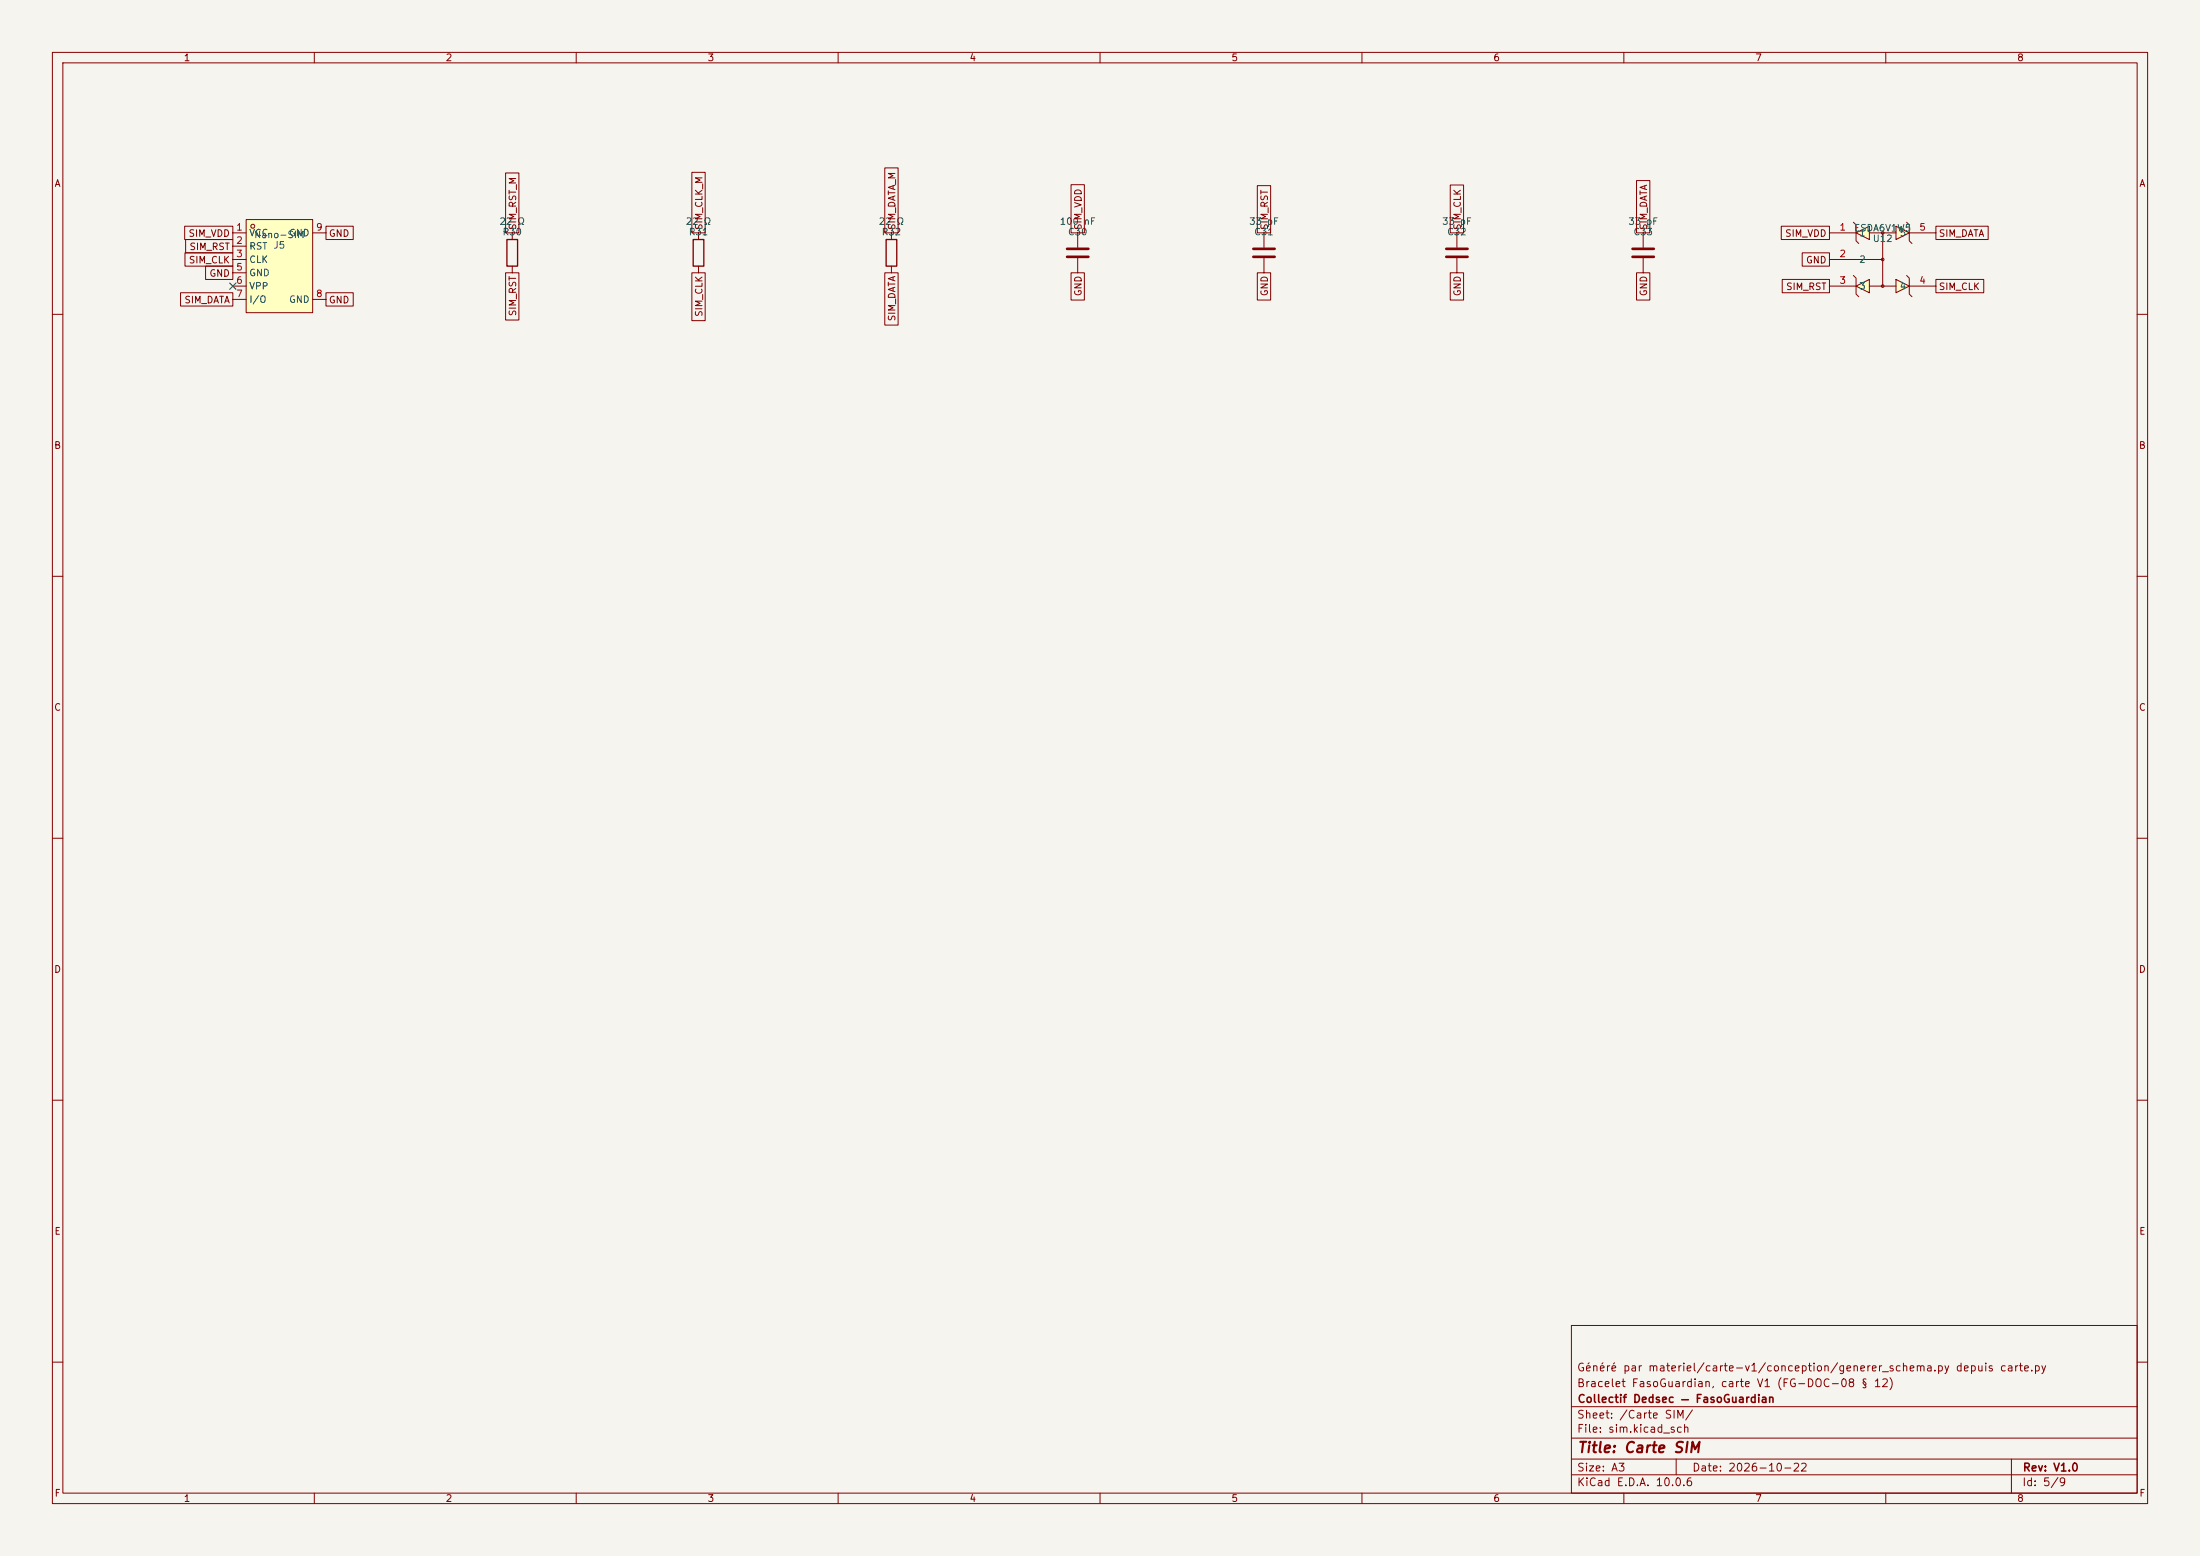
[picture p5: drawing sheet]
<svg xmlns="http://www.w3.org/2000/svg" width="420mm" height="297mm" viewBox="0 0 420 297" stroke-linecap="round" stroke-linejoin="round" font-family="sans-serif">
<path d="M0 0h420v297h-420z" fill="#f5f4ef" stroke="#f5f4ef" stroke-width=".19"/>
<g fill="none" stroke="#840000" stroke-width=".19">
<path d="M10 10h400v277h-400zM12 12h396v273h-396zM60 10v2M110 10v2M160 10v2M210 10v2M260 10v2M310 10v2M360 10v2M313.7 44.5v2.7M313.7 49.3v2.8M10 60h2"/>
<path d="M408 60h2M10 110h2M408 110h2M10 160h2M408 160h2M10 210h2M408 210h2M300 253h108v32h-108zM10 260h2M300 278.5h108M300 274.5h108M300 268.5h108"/>
<path d="M320 278.5v3M384 278.5v6.5M408 260h2M60 285v2M110 285v2M160 285v2M210 285v2M260 285v2M300 281.5h108M310 285v2M360 285v2"/>
</g>
<path d="M311.7 47.5h4M311.7 49h4" fill="none" stroke="#840000" stroke-width=".51"/>
<g fill="#ffffc2">
<path d="M354.3 44.5l2.6-1.3v2.5z"/>
<path d="M354.3 54.6l2.6-1.3v2.6z"/>
<path d="M361.9 43.2l2.6 1.3-2.6 1.2z"/>
<path d="M361.9 53.3l2.6 1.3-2.6 1.3z"/>
</g>
<g fill="none" stroke="#840000" stroke-width=".19">
<path d="M349.2 49.5h10.2M349.2 44.5h5.1M349.2 54.6h5.1M353.8 52.6l.5 .5v3l.5 .5M353.8 42.4l.5 .5v3.1l.5 .5M354.3 44.5l2.6-1.3v2.5zM354.3 54.6l2.6-1.3v2.6zM356.9 44.5h5M356.9 54.6h5M359.4 44.5v10.1M361.9 43.2l2.6 1.3-2.6 1.2zM361.9 53.3l2.6 1.3-2.6 1.3z"/>
<path d="M364 42.4l.5 .5v3.1l.5 .5M364 52.6l.5 .5v3l.5 .5M364.5 44.5h5.1M364.5 54.6h5.1"/>
<circle cx="359.4" cy="49.5" r=".25"/>
<circle cx="359.4" cy="44.4" r=".25"/>
<circle cx="359.4" cy="54.6" r=".25"/>
</g>
<path d="M47 41.9h12.7v17.8h-12.7z" fill="#ffffc2"/>
<g fill="none" stroke="#840000" stroke-width=".19">
<path d="M96.5 33h2.6v11.5h-2.6zM132.1 32.9h2.5v11.6h-2.5zM168.9 32h2.6v12.5h-2.6zM204.5 35.3h2.5v9.2h-2.5zM240 35.4h2.6v9.1h-2.6zM276.9 35.3h2.5v9.2h-2.5zM312.4 34.5h2.6v10h-2.6zM34.5 55.9h9.9v2.5h-9.9zM35.3 43.2h9.1v2.5h-9.1zM35.3 48.3h9.1v2.5h-9.1zM35.4 45.7h9v2.6h-9zM39.2 50.8h5.2v2.5h-5.2z"/>
<path d="M44.4 44.5h2.6M44.4 47h2.6M44.4 49.5h2.6M44.4 52.1h2.6M44.4 54.6h2.6M44.4 57.2h2.6M47 41.9h12.7v17.8h-12.7zM59.7 44.5h2.5M59.7 57.2h2.5M62.2 43.2h5.2v2.5h-5.2zM62.2 55.9h5.2v2.5h-5.2zM96.5 52.1h2.6v9h-2.6z"/>
<path d="M97.8 44.5v1.2M97.8 50.8v1.3M132.1 52.1h2.5v9.1h-2.5zM133.3 44.5v1.2M133.3 50.8v1.3M168.9 52.1h2.6v10h-2.6zM170.2 44.5v1.2M170.2 50.8v1.3M204.5 52.1h2.5v5.2h-2.5zM205.7 44.5v2.7M205.7 49.3v2.8M240 52.1h2.6v5.2h-2.6z"/>
<path d="M241.3 44.5v2.7M241.3 49.3v2.8M276.9 52.1h2.5v5.2h-2.5zM278.1 44.5v2.7M278.1 49.3v2.8M312.4 52.1h2.6v5.2h-2.6zM340.1 43.2h9.1v2.5h-9.1zM340.2 53.3h9v2.6h-9zM344 48.3h5.2v2.5h-5.2zM369.6 43.2h10v2.5h-10zM369.6 53.3h9.1v2.6h-9.1z"/>
<circle cx="48.3" cy="43.2" r=".38"/>
</g>
<path d="M96.8 45.7h2v5.1h-2zM132.3 45.7h2.1v5.1h-2.1zM169.2 45.7h2v5.1h-2z" fill="none" stroke="#840000" stroke-width=".25"/>
<path d="M203.7 47.5h4.1M203.7 49h4.1M239.3 47.5h4M239.3 49h4M276.1 47.5h4.1M276.1 49h4.1" fill="none" stroke="#840000" stroke-width=".51"/>
<path d="M43.8 54l1.3 1.2M45.1 54l-1.3 1.2" fill="none" stroke="#000084" stroke-width=".19"/>
<text font-size="2" fill="#840000" x="301" y="277.8">Title: Carte SIM</text>
<g font-size="1.5" fill="#840000">
<text x="300.9" y="262.1">Généré par materiel/carte-v1/conception/generer_schema.py depuis carte.py</text>
<text x="300.9" y="265.1">Bracelet FasoGuardian, carte V1 (FG-DOC-08 § 12)</text>
<text x="301" y="268.1">Collectif Dedsec — FasoGuardian</text>
<text x="300.9" y="273.8">File: sim.kicad_sch</text>
<text x="300.9" y="271.1">Sheet: /Carte SIM/</text>
<text x="300.9" y="281.2">Size: A3</text>
<text x="322.9" y="281.2">Date: 2026-10-22</text>
<text x="386" y="281.2">Rev: V1.0</text>
<text x="300.9" y="284">KiCad E.D.A. 10.0.6</text>
<text x="385.9" y="284">Id: 5/9</text>
</g>
<g font-size="1.3" fill="#840000">
<text x="35" y="12">1</text>
<text x="85" y="12">2</text>
<text x="135" y="12">3</text>
<text x="185" y="12">4</text>
<text x="235" y="12">5</text>
<text x="285" y="12">6</text>
<text x="335" y="12">7</text>
<text x="385" y="12">8</text>
<text x="10.3" y="36">A</text>
<text x="408.3" y="36">A</text>
<text x="35.9" y="45.5">SIM_VDD</text>
<text x="62.7" y="45.5">GND</text>
<text x="98.8" y="44" transform="rotate(-90 98.8 44)">SIM_RST_M</text>
<text x="134.4" y="44" transform="rotate(-90 134.4 44)">SIM_CLK_M</text>
<text x="171.2" y="44" transform="rotate(-90 171.2 44)">SIM_DATA_M</text>
<text x="206.8" y="44" transform="rotate(-90 206.8 44)">SIM_VDD</text>
<text x="242.4" y="44" transform="rotate(-90 242.4 44)">SIM_RST</text>
<text x="279.2" y="44" transform="rotate(-90 279.2 44)">SIM_CLK</text>
<text x="314.7" y="44" transform="rotate(-90 314.7 44)">SIM_DATA</text>
<text x="340.7" y="45.5">SIM_VDD</text>
<text x="370" y="45.5">SIM_DATA</text>
<text x="35.9" y="50.6">SIM_CLK</text>
<text x="36.1" y="48">SIM_RST</text>
<text x="39.9" y="53.1">GND</text>
<text x="344.7" y="50.6">GND</text>
<text x="35.1" y="58.2">SIM_DATA</text>
<text x="62.7" y="58.2">GND</text>
<text x="206.8" y="56.6" transform="rotate(-90 206.8 56.6)">GND</text>
<text x="242.4" y="56.6" transform="rotate(-90 242.4 56.6)">GND</text>
<text x="279.2" y="56.6" transform="rotate(-90 279.2 56.6)">GND</text>
<text x="314.7" y="56.6" transform="rotate(-90 314.7 56.6)">GND</text>
<text x="340.9" y="55.7">SIM_RST</text>
<text x="370" y="55.7">SIM_CLK</text>
<text x="98.8" y="60.5" transform="rotate(-90 98.8 60.5)">SIM_RST</text>
<text x="134.4" y="60.6" transform="rotate(-90 134.4 60.6)">SIM_CLK</text>
<text x="171.2" y="61.4" transform="rotate(-90 171.2 61.4)">SIM_DATA</text>
<text x="10.2" y="86">B</text>
<text x="408.2" y="86">B</text>
<text x="10.2" y="136">C</text>
<text x="408.2" y="136">C</text>
<text x="10.2" y="186">D</text>
<text x="408.2" y="186">D</text>
<text x="10.3" y="236">E</text>
<text x="408.3" y="236">E</text>
<text x="10.3" y="286">F</text>
<text x="35" y="287">1</text>
<text x="85" y="287">2</text>
<text x="135" y="287">3</text>
<text x="185" y="287">4</text>
<text x="235" y="287">5</text>
<text x="285" y="287">6</text>
<text x="335" y="287">7</text>
<text x="385" y="287">8</text>
<text x="408.3" y="286">F</text>
</g>
<g font-size="1.3" fill="#a90000">
<text x="45" y="44.3">1</text>
<text x="45" y="46.9">2</text>
<text x="60.2" y="44.3">9</text>
<text x="351.1" y="44.3">1</text>
<text x="366.3" y="44.3">5</text>
<text x="45" y="49.4">3</text>
<text x="45" y="51.9">5</text>
<text x="351.1" y="49.4">2</text>
<text x="45" y="54.5">6</text>
<text x="45" y="57">7</text>
<text x="60.2" y="57">8</text>
<text x="351.1" y="54.5">3</text>
<text x="366.3" y="54.5">4</text>
</g>
<g font-size="1.3" fill="#006464">
<text x="47.5" y="45.4">VCC</text>
<text x="47.5" y="48">RST</text>
<text x="48.4" y="45.8">Nano-SIM</text>
<text x="52.1" y="47.8">J5</text>
<text x="55.1" y="45.4">GND</text>
<text x="95.2" y="43.2">22 Ω</text>
<text x="95.8" y="45.2">R30</text>
<text x="130.8" y="43.2">22 Ω</text>
<text x="131.4" y="45.2">R31</text>
<text x="167.6" y="43.2">22 Ω</text>
<text x="168.2" y="45.2">R32</text>
<text x="202.2" y="43.2">100 nF</text>
<text x="203.8" y="45.2">C30</text>
<text x="238.4" y="43.2">33 pF</text>
<text x="239.3" y="45.2">C31</text>
<text x="275.2" y="43.2">33 pF</text>
<text x="276.2" y="45.2">C32</text>
<text x="310.8" y="43.2">33 pF</text>
<text x="311.7" y="45.2">C33</text>
<text x="353.8" y="44.5">ESDA6V1W5</text>
<text x="354.8" y="45.4">1</text>
<text x="357.4" y="46.5">U12</text>
<text x="362.5" y="45.4">5</text>
<text x="47.5" y="50.5">CLK</text>
<text x="47.5" y="53">GND</text>
<text x="354.8" y="50.5">2</text>
<text x="47.5" y="55.6">VPP</text>
<text x="47.5" y="58.1">I/O</text>
<text x="55.1" y="58.1">GND</text>
<text x="354.8" y="55.6">3</text>
<text x="362.5" y="55.6">4</text>
</g>
</svg>
